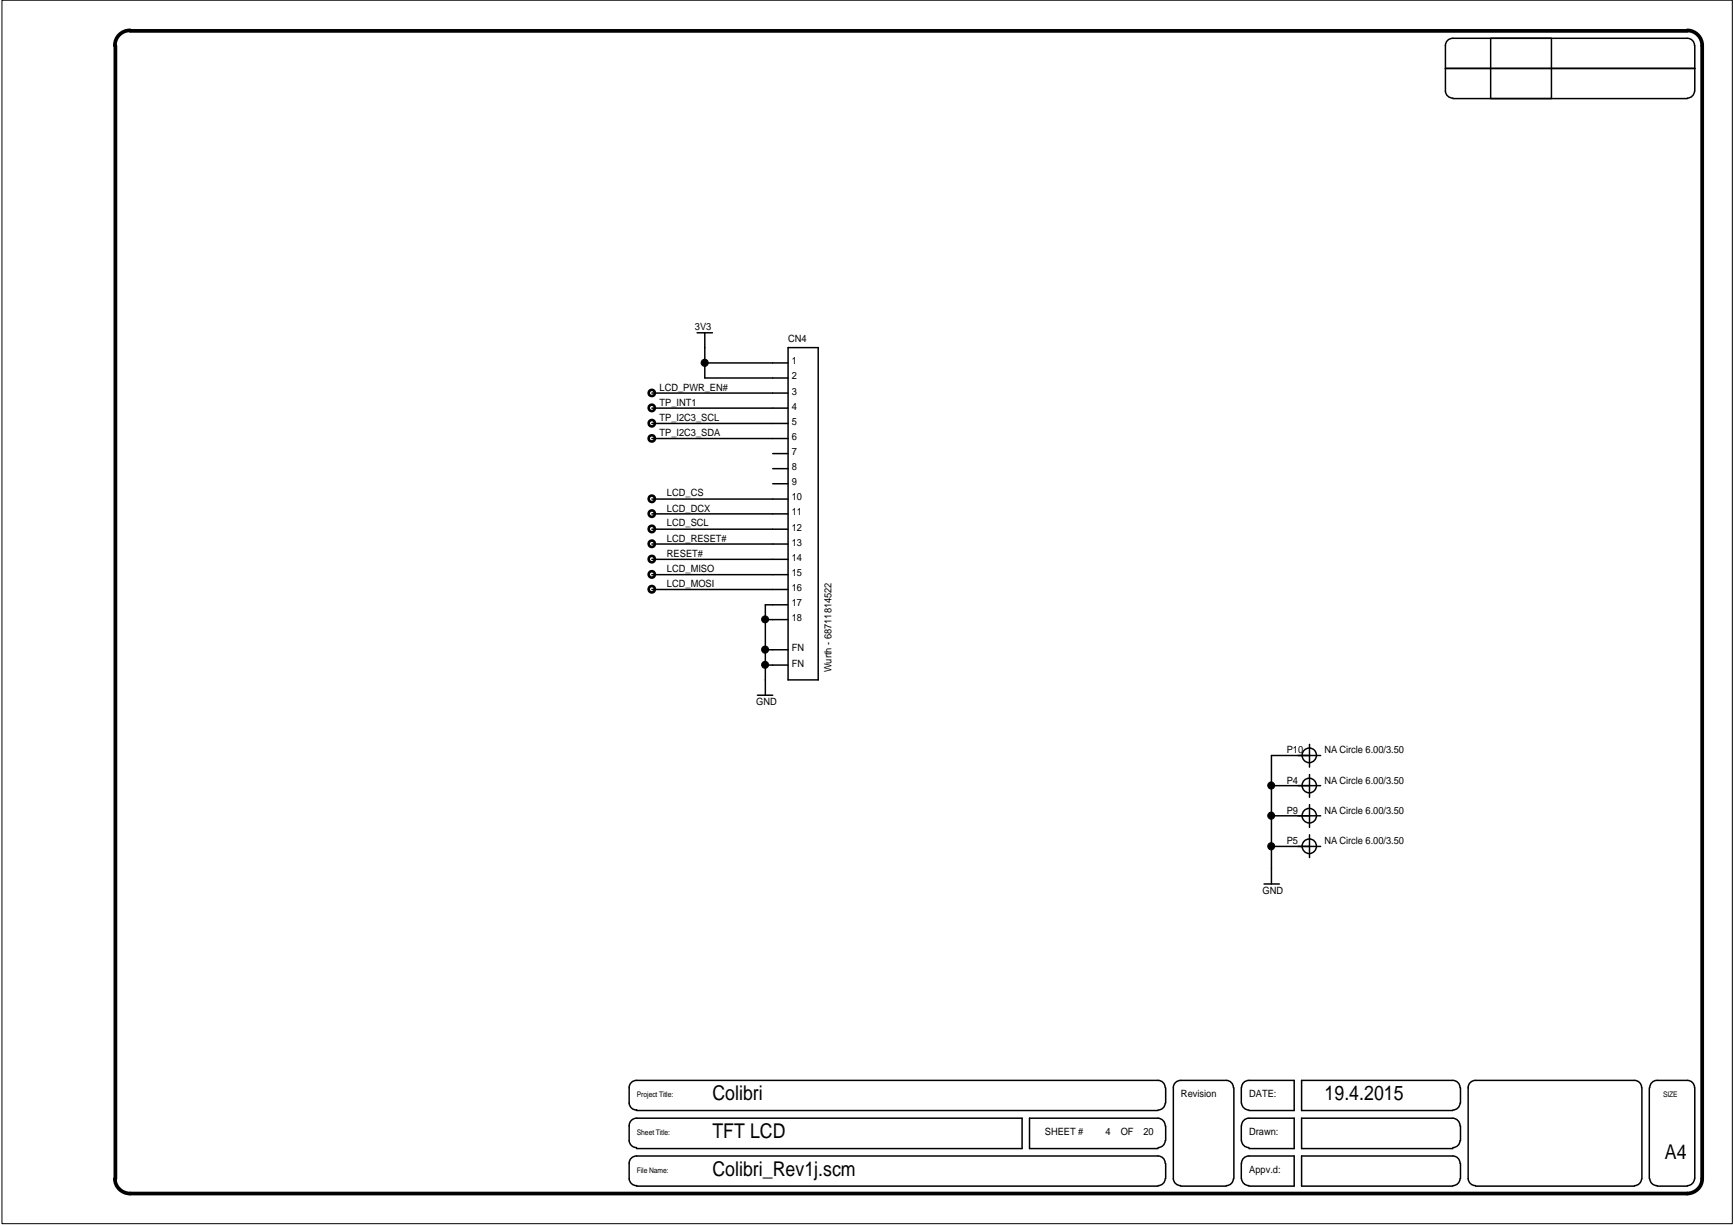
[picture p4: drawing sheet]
<svg xmlns="http://www.w3.org/2000/svg" width="297mm" height="210mm" viewBox="0 0 297 210" stroke-linecap="round" stroke-linejoin="round" font-family="sans-serif">
<g fill="none" stroke="#000" stroke-width=".45">
<circle cx="111.6" cy="72.5" r=".54"/>
<circle cx="111.6" cy="69.9" r=".54"/>
<circle cx="111.6" cy="75.1" r=".53"/>
<circle cx="111.6" cy="67.3" r=".53"/>
<circle cx="111.6" cy="98.4" r=".54"/>
<circle cx="111.6" cy="95.8" r=".54"/>
<circle cx="111.6" cy="93.2" r=".54"/>
<circle cx="111.6" cy="90.6" r=".54"/>
<circle cx="111.6" cy="88" r=".54"/>
<circle cx="111.6" cy="85.5" r=".54"/>
<circle cx="111.6" cy="101" r=".54"/>
</g>
<g fill="none" stroke="#000" stroke-width=".26">
<path d="M247.6 11.7h42.7M248.9 16.9h40.1M255.4 6.6h10.4v10.3h-10.4zM290.3 7.8a1.23 1.23 0 0 0-1.3-1.2h-40.1a1.24 1.24 0 0 0-1.3 1.2v7.8a1.26 1.26 0 0 0 1.3 1.2M290.3 15.6a1.26 1.26 0 0 1-1.3 1.2M290.3 7.8v7.8M119.4 57h2.6M120.7 57v7.8h14.3M135 59.6h5.2v56.9h-5.2zM111.7 75.1h23.3M111.7 72.6h23.3M111.7 69.9h23.3"/>
<path d="M111.7 67.4h23.3M120.7 62.2h14.3M132.4 77.7h2.6M111.7 95.8h23.3M111.7 93.2h23.3M111.7 90.7h23.3M111.7 88.1h23.3M111.7 85.5h23.3M111.7 98.5h23.3M132.4 80.3h2.6M132.4 82.9h2.6M111.7 101h23.3"/>
<path d="M129.7 119.1h2.7M131.1 106.2h3.9M131.1 114h3.9M131.1 111.3h3.9M135 103.6h-3.9v15.5M217.8 134.6h8.4M217.8 139.8h8.4M224.3 127.6v3.8M224.3 132.7v3.9M224.3 137.9v3.9M226.2 129.5h-8.4v22M216.5 151.5h2.7"/>
<path d="M217.8 145h8.4M224.3 143v3.9M109 185.1h89.4a1.23 1.23 0 0 1 1.2 1.3M109 198.1h89.4a1.23 1.23 0 0 1 1.2 1.2M109 190.3h89.4M109 191.6h66.1v5.2h-66.1M109.1 185.1a1.24 1.24 0 0 0-1.3 1.3v2.6a1.26 1.26 0 0 0 1.3 1.2h-.1M109.1 198.1a1.24 1.24 0 0 0-1.3 1.2v2.7a1.26 1.26 0 0 0 1.3 1.2h-.1M109.1 191.6a1.27 1.27 0 0 0-1.3 1.3v2.6a1.26 1.26 0 0 0 1.2 1.1M199.6 192.9a1.29 1.29 0 0 0-1.2-1.3h-22v5.2h22M199.6 195.5a1.22 1.22 0 0 1-1.2 1.1M199.6 189a1.22 1.22 0 0 1-1.2 1.2"/>
<path d="M199.7 186.4v2.6M199.7 192.9v2.6M199.7 199.3v2.7M211.3 186.4a1.23 1.23 0 0 0-1.2-1.3h-7.8a1.24 1.24 0 0 0-1.3 1.3v15.6a1.26 1.26 0 0 0 1.3 1.2M211.4 186.4v15.6M212.6 186.4v2.6M212.6 192.9v2.6M212.6 199.3v2.7M212.7 186.4a1.23 1.23 0 0 1 1.2-1.3h7.8v5.2h-7.8M212.7 189a1.29 1.29 0 0 0 1.2 1.2M212.7 192.9a1.28 1.28 0 0 1 1.2-1.3h7.8v5.2h-7.8M212.7 195.5a1.26 1.26 0 0 0 1.2 1.1"/>
<path d="M212.7 199.3a1.24 1.24 0 0 1 1.2-1.2h7.8v5.1h-7.8M250.1 186.4a1.23 1.23 0 0 0-1.2-1.3h-25.9v5.2h25.9M250.1 189a1.22 1.22 0 0 1-1.2 1.2M250.1 192.9a1.29 1.29 0 0 0-1.2-1.3h-25.9v5.2h25.9M250.1 195.5a1.22 1.22 0 0 1-1.2 1.1M250.1 199.3a1.23 1.23 0 0 0-1.2-1.2h-25.9v5.1h25.9M250.2 186.4v2.6M250.2 192.9v2.6M250.2 199.3v2.7M281.2 186.4a1.23 1.23 0 0 0-1.2-1.3h-27.2a1.24 1.24 0 0 0-1.3 1.3v15.6a1.26 1.26 0 0 0 1.3 1.2M281.3 186.4v15.6M282.5 186.4v15.6"/>
<path d="M282.6 186.4a1.23 1.23 0 0 1 1.3-1.3h5.1a1.23 1.23 0 0 1 1.3 1.3M290.3 186.4v15.6M109 203.2h89.4M199.6 202a1.22 1.22 0 0 1-1.2 1.2M202.3 203.2h7.8M211.3 202a1.22 1.22 0 0 1-1.2 1.2M212.7 202a1.29 1.29 0 0 0 1.2 1.2M250.1 202a1.22 1.22 0 0 1-1.2 1.2M252.8 203.2h27.2M281.2 202a1.26 1.26 0 0 1-1.2 1.2M282.6 202a1.23 1.23 0 0 0 1.3 1.2M283.9 203.2h5.1"/>
<path d="M290.3 202a1.26 1.26 0 0 1-1.3 1.2"/>
<circle cx="224.3" cy="129.4" r="1.24"/>
<circle cx="224.3" cy="134.6" r="1.24"/>
<circle cx="224.3" cy="139.8" r="1.25"/>
<circle cx="224.3" cy="145" r="1.24"/>
</g>
<g fill="#000">
<circle cx="120.7" cy="62.2" r=".61"/>
<circle cx="131.1" cy="111.3" r=".6"/>
<circle cx="131.1" cy="106.1" r=".6"/>
<circle cx="131.1" cy="113.9" r=".6"/>
<circle cx="217.8" cy="139.8" r=".6"/>
<circle cx="217.8" cy="134.6" r=".6"/>
<circle cx="217.8" cy="145" r=".6"/>
</g>
<g fill="none" stroke="#000" stroke-width=".17">
<path d="M.3 0h296.5v209.7h-296.5z"/>
<circle cx="120.7" cy="62.2" r=".61"/>
<circle cx="131.1" cy="111.3" r=".6"/>
<circle cx="131.1" cy="113.9" r=".6"/>
<circle cx="131.1" cy="106.1" r=".6"/>
<circle cx="217.8" cy="139.8" r=".6"/>
<circle cx="217.8" cy="134.6" r=".6"/>
<circle cx="217.8" cy="145" r=".6"/>
</g>
<path d="M19.8 7.8v194.2M22.3 5.2a2.57 2.57 0 0 0-2.6 2.6M22.3 5.3h266.7M289 5.2a2.58 2.58 0 0 1 2.6 2.6v194.2a2.57 2.57 0 0 1-2.6 2.5h-266.7a2.59 2.59 0 0 1-2.6-2.5" fill="none" stroke="#000" stroke-width=".64"/>
<g font-size="3.5">
<text x="122" y="188.5">Colibri</text>
<text x="226.9" y="188.5">19.4.2015</text>
<text x="122" y="195">TFT LCD</text>
<text x="122" y="201.5">Colibri_Rev1j.scm</text>
<text x="285.2" y="198.6">A4</text>
</g>
<g font-size="1.7">
<text x="119" y="56.6">3V3</text>
<text x="135" y="58.6">CN4</text>
<text x="135.6" y="65">2</text>
<text x="135.6" y="62.4">1</text>
<text x="113" y="66.9">LCD_PWR_EN#</text>
<text x="113" y="69.6">TP_INT1</text>
<text x="135.6" y="70.2">4</text>
<text x="135.6" y="67.6">3</text>
<text x="113" y="72.2">TP_I2C3_SCL</text>
<text x="113" y="74.7">TP_I2C3_SDA</text>
<text x="135.6" y="78">7</text>
<text x="135.6" y="75.4">6</text>
<text x="135.6" y="72.8">5</text>
<text x="135.6" y="83.1">9</text>
<text x="135.6" y="80.5">8</text>
<text x="114.3" y="85">LCD_CS</text>
<text x="114.3" y="87.7">LCD_DCX</text>
<text x="135.6" y="85.7">10</text>
<text x="135.6" y="88.3">11</text>
<text x="114.3" y="90.2">LCD_SCL</text>
<text x="114.3" y="92.8">LCD_RESET#</text>
<text x="114.3" y="95.5">RESET#</text>
<text x="135.6" y="90.9">12</text>
<text x="135.6" y="93.5">13</text>
<text x="114.3" y="98">LCD_MISO</text>
<text x="114.3" y="100.6">LCD_MOSI</text>
<text x="135.6" y="96.1">14</text>
<text x="135.6" y="101.3">16</text>
<text x="135.6" y="98.6">15</text>
<text x="135.6" y="106.4">18</text>
<text x="135.6" y="103.8">17</text>
<text x="135.6" y="111.6">FN</text>
<text x="135.6" y="114.2">FN</text>
<text x="142.4" y="115.2" transform="rotate(-90 142.4 115.2)">Wurth - 68711814522</text>
<text x="129.5" y="120.8">GND</text>
<text x="220.4" y="129.1">P10</text>
<text x="226.9" y="129.1">NA Circle 6.00/3.50</text>
<text x="220.4" y="134.3">P4</text>
<text x="226.9" y="134.3">NA Circle 6.00/3.50</text>
<text x="220.4" y="139.4">P9</text>
<text x="226.9" y="139.4">NA Circle 6.00/3.50</text>
<text x="220.4" y="144.6">P5</text>
<text x="226.9" y="144.6">NA Circle 6.00/3.50</text>
<text x="216.3" y="153.2">GND</text>
<text x="202.3" y="188">Revision</text>
<text x="214" y="188">DATE:</text>
<text x="179" y="194.6">SHEET #</text>
<text x="189.4" y="194.6">4</text>
<text x="192" y="194.6">OF</text>
<text x="195.9" y="194.6">20</text>
<text x="214" y="194.6">Drawn:</text>
<text x="214" y="201">Appv.d:</text>
</g>
<g font-size="1.3">
<text x="109.1" y="188">Project Title:</text>
<text x="284.9" y="188">SIZE</text>
<text x="109.1" y="194.5">Sheet Title:</text>
<text x="109.1" y="200.9">File Name:</text>
</g>
</svg>
